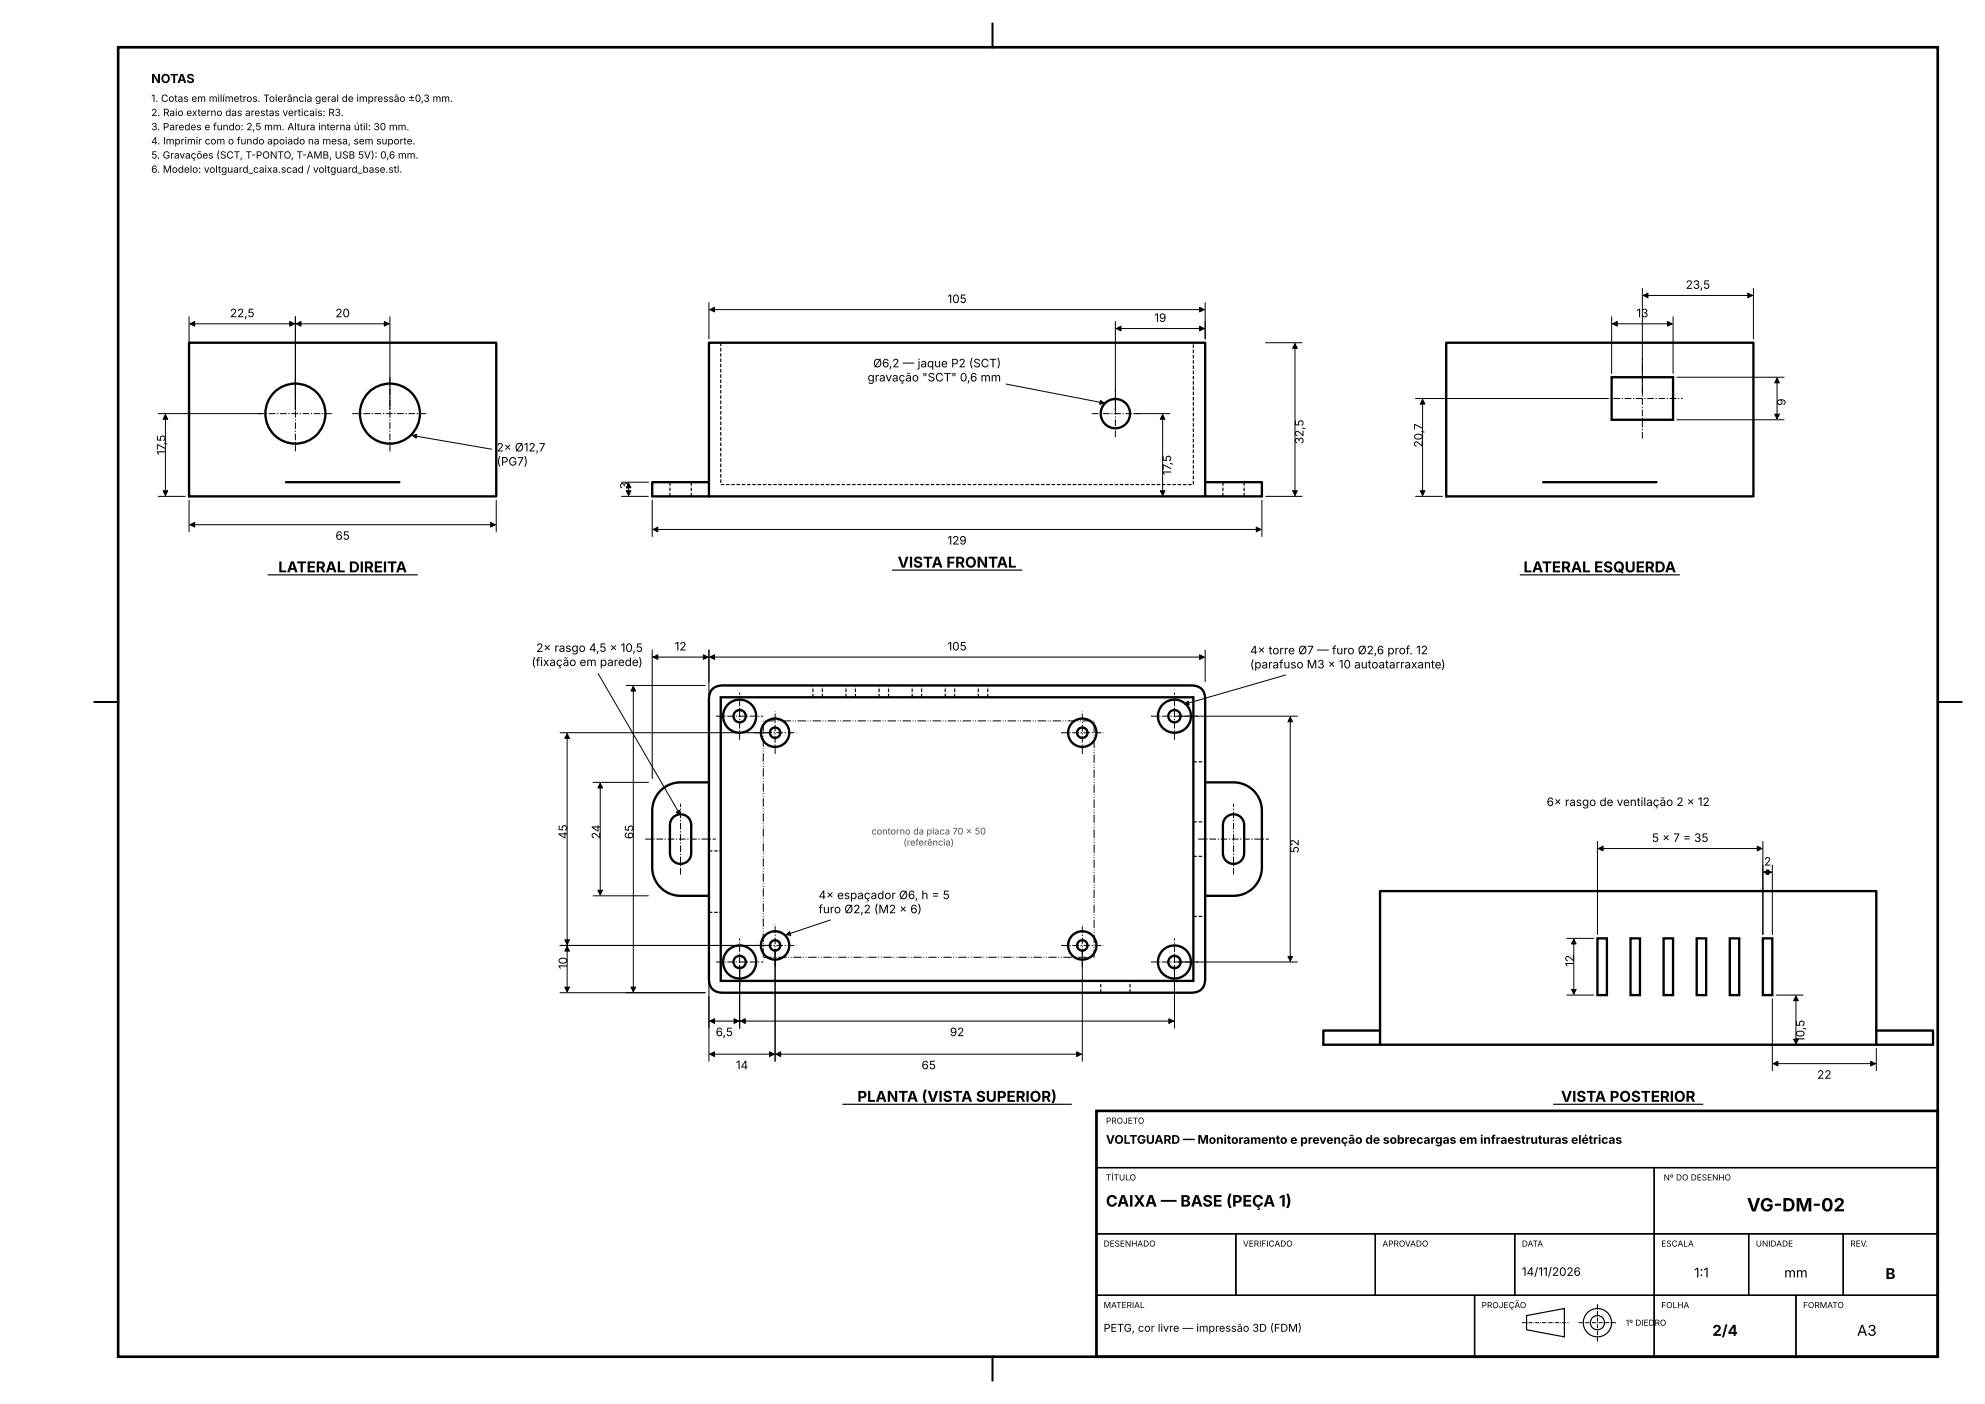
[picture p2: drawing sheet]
<svg xmlns="http://www.w3.org/2000/svg" width="420mm" height="297mm" viewBox="0 0 420 297" stroke-linecap="round" stroke-linejoin="round" font-family="sans-serif">
<path d="M25 10h385v277h-385zM232 235h178v52h-178z" fill="none" stroke="#000" stroke-width=".56"/>
<g fill="none" stroke="#000" stroke-width=".28">
<path d="M232 235h178v12h-178zM232 247h118v14h-118zM350 247h60v14h-60zM232 261h29.5v13h-29.5zM232 274h80v13h-80zM261.5 261h29.5v13h-29.5zM291 261h29.5v13h-29.5zM312 274h38v13h-38zM320.5 261h29.5v13h-29.5zM350 261h20v13h-20zM350 274h30v13h-30zM370 261h20v13h-20z"/>
<path d="M380 274h30v13h-30zM390 261h20v13h-20z"/>
</g>
<g fill="none" stroke="#000" stroke-width=".25">
<path d="M56.7 121.6h31.6M188.8 120.6h27.4M321.7 121.6h33.6M178.3 233.6h48.3M328.8 233.6h31.4M323 278.3l8-1.5v6l-8-1.5z"/>
<circle cx="338" cy="279.8" r="3"/>
<circle cx="338" cy="279.8" r="1.5"/>
</g>
<path d="M210 5v5M20 148.5h5M410 148.5h5M210 287v5" fill="none" stroke="#000" stroke-width=".42"/>
<path d="M322 279.8h10M334 279.8h8M338 283.8v-8" fill="none" stroke="#000" stroke-width=".21" stroke-dasharray=".8 .2 .1 .2" stroke-linecap="butt"/>
<g fill="none" stroke="#000" stroke-width=".21" stroke-dasharray="1.4 .4 .3 .4" stroke-linecap="butt">
<path d="M54.5 87.5h16M62.5 95.5v-16M74.5 87.5h16M82.5 95.5v-16M231 87.5h10M236 92.5v-10M339 84.3h17M347.5 92.8v-17M151.5 151.5h10M156.5 156.5v-10M159.5 155h9M164 159.5v-9"/>
<path d="M224.5 155h9M229 159.5v-9M243.5 151.5h10M248.5 156.5v-10M136.5 177.5h15M253.5 177.5h15M144 185v-15M261 185v-15M151.5 203.5h10M156.5 208.5v-10M159.5 200h9M164 204.5v-9"/>
<path d="M224.5 200h9M229 204.5v-9M243.5 203.5h10M248.5 208.5v-10"/>
</g>
<g fill="none" stroke="#000" stroke-width=".49">
<path d="M40 72.5h65v32.5h-65zM150 72.5h105v32.5h-105zM306 72.5h65v32.5h-65zM341 79.8h13v9h-13zM60.5 102h24M150 102h-12v3h12M255 102h12v3h-12M326.5 102h24M151 145.6l1.2-.5 .8-.1h99a2.66 2.66 0 0 1 3 3v59a2.66 2.66 0 0 1-3 3h-99a2.66 2.66 0 0 1-3-3v-59a2.87 2.87 0 0 1 1-2.4zM152.5 147.5h100v60h-100zM142.5 172.8a2.25 2.25 0 0 1 2.4-.4 2.25 2.25 0 0 1 1.3 2.1v6a2.25 2.25 0 0 1-2.2 2.2 2.25 2.25 0 0 1-2.2-2.2v-6.4l.2-.7zM150 165.5h-6a6 6 0 0 0-6 6v12a6 6 0 0 0 6 6h6"/>
<path d="M255 165.5h6a6 6 0 0 1 6 6v12a6 6 0 0 1-6 6h-6M259.5 172.8a2.25 2.25 0 0 1 2.4-.4 2.25 2.25 0 0 1 1.3 2.1v6a2.25 2.25 0 0 1-2.2 2.2 2.25 2.25 0 0 1-2.3-2.2l.1-6.4 .2-.7zM292 188.5h105v32.5h-105zM338 198.5h2v12h-2zM345 198.5h2v12h-2zM352 198.5h2v12h-2zM359 198.5h2v12h-2zM366 198.5h2v12h-2zM373 198.5h2v12h-2zM292 218h-12v3h12M397 218h12v3h-12"/>
<circle cx="62.5" cy="87.5" r="6.3"/>
<circle cx="82.5" cy="87.5" r="6.3"/>
<circle cx="236" cy="87.5" r="3.1"/>
<circle cx="156.5" cy="151.5" r="1.3"/>
<circle cx="156.5" cy="151.5" r="3.5"/>
<circle cx="164" cy="155" r="3"/>
<circle cx="164" cy="155" r="1.1"/>
<circle cx="229" cy="155" r="3"/>
<circle cx="229" cy="155" r="1.1"/>
<circle cx="248.5" cy="151.5" r="1.3"/>
<circle cx="248.5" cy="151.5" r="3.5"/>
<circle cx="156.5" cy="203.5" r="1.3"/>
<circle cx="156.5" cy="203.5" r="3.5"/>
<circle cx="164" cy="200" r="3"/>
<circle cx="164" cy="200" r="1.1"/>
<circle cx="229" cy="200" r="3"/>
<circle cx="229" cy="200" r="1.1"/>
<circle cx="248.5" cy="203.5" r="1.3"/>
<circle cx="248.5" cy="203.5" r="3.5"/>
</g>
<g fill="none" stroke="#000" stroke-width=".25" stroke-dasharray=".7 .4" stroke-linecap="butt">
<path d="M152.5 72.5v30h100v-30M141.8 105v-3M146.2 105v-3M258.7 105v-3M263.2 105v-3M172 147.5v-2.5M174 147.5v-2.5M179 147.5v-2.5M181 147.5v-2.5M186 147.5v-2.5M188 147.5v-2.5M193 147.5v-2.5"/>
<path d="M195 147.5v-2.5M200 147.5v-2.5M202 147.5v-2.5M207 147.5v-2.5M209 147.5v-2.5M252.5 173.9h2.5M252.5 161.2h2.5M150 193h2.5M150 180h2.5M252.5 193.9h2.5M252.5 181.2h2.5M232.9 210v-2.5"/>
<path d="M239.1 210v-2.5"/>
</g>
<g fill="none" stroke="#000" stroke-width=".21">
<path d="M40 67v19.7M40.2 68.5h22.1M62.5 67v19.7M62.7 68.5h19.6M82.5 67v19.7M150 64v7.7M150.2 65.5h104.6M236 68v18.7M236.2 69.5h18.6M255 64v7.7M267.8 72.5h7.7M274 72.7v32.1"/>
<path d="M341 67v12M341.2 68.5h12.6M347.5 61v22.5M347.7 62.5h23.1M354 67v12M354.8 79.8h22.7M371 61v10.7M376 80v8.6M33.5 87.5h21.9M35 87.7v17.1M87.3 92.1l16.7 2.9M212.9 81.2l20.7 4.1"/>
<path d="M239.9 87.5h7.6M246 87.7v17.1M299.5 84.3h40.7M301 84.5v20.3M354.8 88.8h22.7M33.5 105h5.7M40 105.8v6.7M40.2 111h64.6M105 105.8v6.7M131.5 105h5.7M131.5 102h5.7M133 102.2v2.6"/>
<path d="M138 105.8v7.7M138.2 112h128.6M246.8 105h.7M267 105.8v7.7M267.8 105h7.7M299.5 105h5.7M138 137.5v27.2M138.2 139h11.6M150 137.5v27.2M150.2 139h104.6M255 137.5v6.7M118.5 155h44.7"/>
<path d="M120 155.2v44.6M126.6 142.5l17.3 29.8M132.5 145h16.7M134 145.2v64.6M249.3 151.5h25.2M272 142.8l-21.3 6.1M273 151.7v51.6M125.5 165.5h11.7M127 165.7v23.6M338 178v19.7M338.2 179.5h34.6M373 178v19.7"/>
<path d="M125.5 189.5h11.7M175.7 194.6l-9.3 3.1M331.5 198.5h5.7M333 198.7v11.6M373.2 184.5h1.6M375 183v14.7M118.5 210h30.7M118.5 200h44.7M120 200.2v9.6M150 204.3v20.2M150.2 216h6.1M156.5 204.3v13.2"/>
<path d="M156.7 216h91.6M164 200.8v23.7M229 200.8v23.7M248.5 204.3v13.2M249.3 203.5h25.2M331.5 210.5h5.7M375 211.3v15.2M375.8 210.5h5.7M380 210.7v10.1M150.2 223h13.6M164.2 223h64.6M375.2 225h21.6"/>
<path d="M375.8 221h5.7M397 221.8v4.7"/>
</g>
<path d="M161.5 202.5h70v-50h-70v50" fill="none" stroke="#000" stroke-width=".21" stroke-dasharray="1.8 .4 .2 .4 .2 .4" stroke-linecap="butt"/>
<g fill="#000" stroke="#000" stroke-width=".21">
<path d="M40.2 68.5l1-.5v1zM61.3 68l1 .5-1 .5zM62.7 68.5l1-.5v1zM81.3 68l1 .5-1 .5zM150.2 65.5l1-.5v1zM236.2 69.5l1-.5v1zM253.8 65l1 .5-1 .5zM253.8 69l1 .5-1 .5zM274 72.7l.5 1h-1zM341.2 68.5l1-.5v1zM347.7 62.5l1-.5v1zM352.8 68l1 .5-1 .5z"/>
<path d="M369.8 62l1 .5-1 .5zM35 87.7l.5 1h-1zM87.3 92.1l.9-.2-.1 .8zM232.9 84.7l.7 .6-.9 .2zM246 87.7l.5 1h-1zM301 84.5l.5 1h-1zM376 80l.5 1h-1zM375.5 87.6h1l-.5 1zM34.5 103.8h1l-.5 1zM40.2 111l1-.5v1zM103.8 110.5l1 .5-1 .5zM133 102.2l.5 1h-1z"/>
<path d="M132.5 103.8h1l-.5 1zM138.2 112l1-.5v1zM245.5 103.8h1l-.5 1zM265.8 111.5l1 .5-1 .5zM273.5 103.8h1l-.5 1zM300.5 103.8h1l-.5 1zM138.2 139l1-.5v1zM148.8 138.5l1 .5-1 .5zM150.2 139l1-.5v1zM253.8 138.5l1 .5-1 .5zM120 155.2l.5 1h-1zM134 145.2l.5 1h-1z"/>
<path d="M250.7 148.9l.7-.6 .2 .8zM273 151.7l.5 1h-1zM127 165.7l.5 1h-1zM143.1 171.8l.7-.4 .1 .9zM338.2 179.5l1-.5v1zM371.8 179l1 .5-1 .5zM119.5 198.8h1l-.5 1zM126.5 188.3h1l-.5 1zM167.1 197.1l.2 .8-.9-.2zM333 198.7l.5 1h-1zM373.8 184l1 .5-1 .5zM373.2 184.5l1-.5v1z"/>
<path d="M120 200.2l.5 1h-1zM119.5 208.8h1l-.5 1zM133.5 208.8h1l-.5 1zM150.2 216l1-.5v1zM155.3 215.5l1 .5-1 .5zM156.7 216l1-.5v1zM247.3 215.5l1 .5-1 .5zM272.5 202.3h1l-.5 1zM332.5 209.3h1l-.5 1zM380 210.7l.5 1h-1zM379.5 219.8h1l-.5 1zM150.2 223l1-.5v1z"/>
<path d="M162.8 222.5l1 .5-1 .5zM164.2 223l1-.5v1zM227.8 222.5l1 .5-1 .5zM375.2 225l1-.5v1zM395.8 224.5l1 .5-1 .5z"/>
</g>
<text font-size="3.9" x="369.6" y="256.3">VG-DM-02</text>
<text font-size="3.4" x="234" y="255.2">CAIXA — BASE (PEÇA 1)</text>
<g font-size="3.2">
<text x="58.9" y="121.1">LATERAL DIREITA</text>
<text x="189.9" y="120.1">VISTA FRONTAL</text>
<text x="322.4" y="121.1">LATERAL ESQUERDA</text>
<text x="181.4" y="233.1">PLANTA (VISTA SUPERIOR)</text>
<text x="330.3" y="233.1">VISTA POSTERIOR</text>
<text x="398.9" y="270.6">B</text>
<text x="362.3" y="282.6">2/4</text>
<text x="392.9" y="282.6">A3</text>
</g>
<g font-size="2.8">
<text x="358.4" y="270.2">1:1</text>
<text x="377.5" y="270.2">mm</text>
</g>
<text font-size="2.6" x="32" y="17.6">NOTAS</text>
<g font-size="2.5">
<text x="200.5" y="64.1">105</text>
<text x="356.7" y="61.1">23,5</text>
<text x="48.7" y="67.1">22,5</text>
<text x="71" y="67.1">20</text>
<text x="244.2" y="68.1">19</text>
<text x="346.2" y="67.1">13</text>
<text x="184.7" y="77.7">Ø6,2 — jaque P2 (SCT)</text>
<text x="183.6" y="80.7">gravação &quot;SCT&quot; 0,6 mm</text>
<text x="377.8" y="85.8" transform="rotate(-90 377.8 85.8)">9</text>
<text x="105.1" y="95.5">2× Ø12,7</text>
<text x="275.8" y="94" transform="rotate(-90 275.8 94)">32,5</text>
<text x="301" y="94.6" transform="rotate(-90 301 94.6)">20,7</text>
<text x="35" y="96.3" transform="rotate(-90 35 96.3)">17,5</text>
<text x="105.1" y="98.5">(PG7)</text>
<text x="247.8" y="100.5" transform="rotate(-90 247.8 100.5)">17,5</text>
<text x="133" y="103.5" transform="rotate(-90 133 103.5)">3</text>
<text x="71" y="114.2">65</text>
<text x="200.5" y="115.2">129</text>
<text x="113.5" y="137.9">2× rasgo 4,5 × 10,5</text>
<text x="142.7" y="137.6">12</text>
<text x="200.5" y="137.6">105</text>
<text x="112.5" y="140.9">(fixação em parede)</text>
<text x="264.5" y="138.4">4× torre Ø7 — furo Ø2,6 prof. 12</text>
<text x="264.5" y="141.4">(parafuso M3 × 10 autoatarraxante)</text>
<text x="327.3" y="170.5">6× rasgo de ventilação 2 × 12</text>
<text x="120" y="177.5" transform="rotate(-90 120 177.5)">45</text>
<text x="127" y="177.5" transform="rotate(-90 127 177.5)">24</text>
<text x="134" y="177.5" transform="rotate(-90 134 177.5)">65</text>
<text x="349.5" y="178.1">5 × 7 = 35</text>
<text x="274.8" y="180.5" transform="rotate(-90 274.8 180.5)">52</text>
<text x="373.2" y="183.1">2</text>
<text x="173.2" y="190.2">4× espaçador Ø6, h = 5</text>
<text x="173.2" y="193.2">furo Ø2,2 (M2 × 6)</text>
<text x="120" y="205" transform="rotate(-90 120 205)">10</text>
<text x="333" y="204.5" transform="rotate(-90 333 204.5)">12</text>
<text x="151.4" y="219.2">6,5</text>
<text x="201" y="219.2">92</text>
<text x="381.8" y="220.4" transform="rotate(-90 381.8 220.4)">10,5</text>
<text x="155.7" y="226.2">14</text>
<text x="195" y="226.2">65</text>
<text x="384.5" y="228.2">22</text>
<text x="234" y="242">VOLTGUARD — Monitoramento e prevenção de sobrecargas em infraestruturas elétricas</text>
<text x="322" y="269.9">14/11/2026</text>
</g>
<text font-size="2.3" x="233.5" y="281.7">PETG, cor livre — impressão 3D (FDM)</text>
<g font-size="2.1">
<text x="32" y="21.6">1. Cotas em milímetros. Tolerância geral de impressão ±0,3 mm.</text>
<text x="32" y="24.6">2. Raio externo das arestas verticais: R3.</text>
<text x="32" y="27.6">3. Paredes e fundo: 2,5 mm. Altura interna útil: 30 mm.</text>
<text x="32" y="30.6">4. Imprimir com o fundo apoiado na mesa, sem suporte.</text>
<text x="32" y="33.6">5. Gravações (SCT, T-PONTO, T-AMB, USB 5V): 0,6 mm.</text>
<text x="32" y="36.6">6. Modelo: voltguard_caixa.scad / voltguard_base.stl.</text>
</g>
<g font-size="1.9" fill="#4d4d4d">
<text x="184.4" y="176.5">contorno da placa 70 × 50</text>
<text x="191.2" y="178.9">(referência)</text>
</g>
<g font-size="1.8">
<text x="234" y="237.7">PROJETO</text>
<text x="234" y="249.7">TÍTULO</text>
<text x="352" y="249.7">Nº DO DESENHO</text>
<text x="233.5" y="263.7">DESENHADO</text>
<text x="263" y="263.7">VERIFICADO</text>
<text x="292.5" y="263.7">APROVADO</text>
<text x="322" y="263.7">DATA</text>
<text x="351.5" y="263.7">ESCALA</text>
<text x="371.5" y="263.7">UNIDADE</text>
<text x="391.5" y="263.7">REV.</text>
<text x="233.5" y="276.7">MATERIAL</text>
<text x="313.5" y="276.7">PROJEÇÃO</text>
<text x="344" y="280.4">1º DIEDRO</text>
<text x="351.5" y="276.7">FOLHA</text>
<text x="381.5" y="276.7">FORMATO</text>
</g>
</svg>
